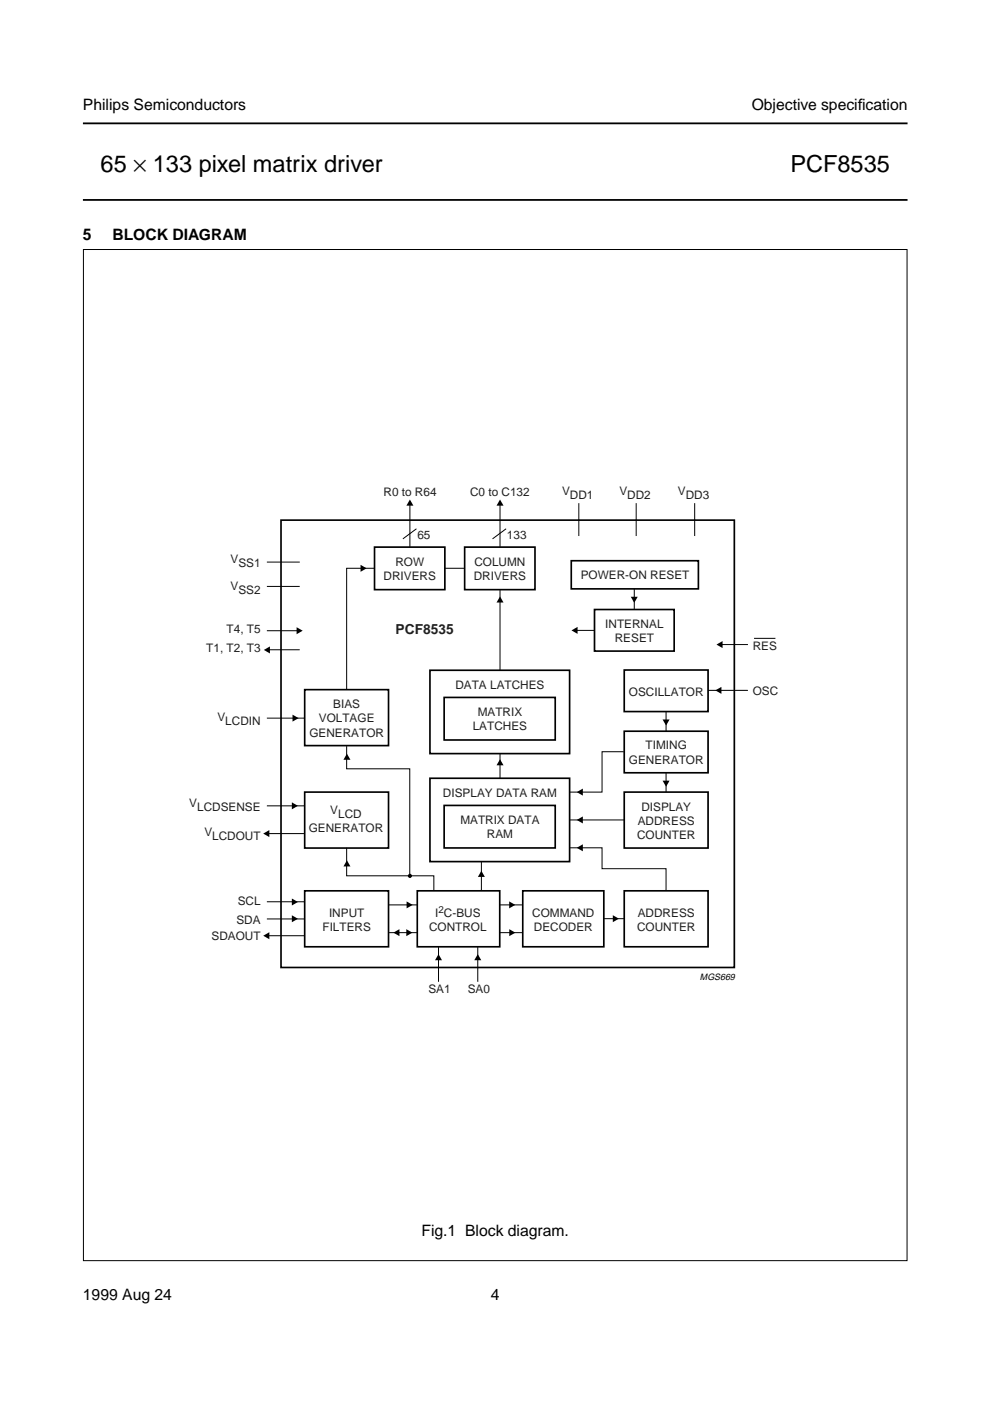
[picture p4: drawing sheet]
<svg xmlns="http://www.w3.org/2000/svg" width="210mm" height="297mm" viewBox="0 0 210 297" stroke-linecap="round" stroke-linejoin="round" font-family="sans-serif">
<path d="M17.6 26.2h174.8M17.6 42.4h174.8" fill="none" stroke="#000" stroke-width=".38"/>
<g fill="#fff">
<path d="M178.9 106.6h13.5z"/>
<path d="M178.8 105.7v2z"/>
<path d="M17.6 102.8h174.8v7.1h-174.8z"/>
<circle cx="162.5" cy="103.6" r=".22"/>
<circle cx="162.5" cy="105.5" r=".22"/>
<circle cx="162.5" cy="107.4" r=".22"/>
<circle cx="162.5" cy="109.2" r=".22"/>
<circle cx="47.6" cy="103.6" r=".22"/>
<circle cx="47.6" cy="105.5" r=".22"/>
<circle cx="47.6" cy="107.4" r=".22"/>
<circle cx="47.6" cy="109.2" r=".22"/>
</g>
<g fill="#000">
<path d="M86.9 105.9l.8 1.3h-1.5zM106 105.9l.8 1.3h-1.5zM55.9 137.8l1.3-.7v1.4zM62.9 133l1.3 .7-1.3 .8zM76.4 119.8l1.3 .7-1.3 .7zM106 126.4l.8 1.3h-1.5zM121.2 133.7l1.3-.8v1.5zM133.7 126.5h1.5l-.7 1.3zM151.9 136.7l1.3-.8v1.5zM62 151.5l1.3 .8-1.3 .7zM140.5 152.5h1.5l-.8 1.3zM151.7 146.4l1.3-.8v1.5z"/>
<path d="M55.8 176.7l1.3-.7v1.5zM61.9 170.1l1.3 .8-1.3 .7zM73.6 159.8l.7 1.3h-1.5zM106 161l.8 1.3h-1.5zM122.3 179.8l1.3-.8v1.5zM122.3 173.8l1.3-.7v1.5zM122.3 167.9l1.3-.7v1.5zM140.5 165.5h1.5l-.8 1.3zM55.8 198.4l1.3-.7v1.4zM61.9 190.5l1.3 .7-1.3 .8zM61.9 194.1l1.3 .7-1.3 .7zM73.6 182.4l.7 1.3h-1.5z"/>
<path d="M83.4 197.7l1.3-.7v1.5zM86.1 197l1.3 .7-1.3 .8zM86.2 191.1l1.3 .8-1.3 .7zM102.1 184.6l.7 1.3h-1.5zM108 191.1l1.2 .8-1.2 .7zM108 197l1.3 .7-1.3 .8zM129.9 194l1.3 .8-1.3 .7zM93 202.3l.7 1.3h-1.5zM101.3 202.3l.7 1.3h-1.4z"/>
<circle cx="86.9" cy="185.7" r=".44"/>
</g>
<g fill="none" stroke="#000" stroke-width=".21">
<path d="M56.6 119.2h7M86.9 106.3v9.7M88.3 112.1l-2.9 2.1M106 106.3v9.7M107.3 112.1l-2.9 2.1M122.7 106.7v6.9M134.9 106.7v6.9M147.3 106.7v6.9M56.6 137.8h7M56.6 133.7h7M56.6 124.3h7M79.5 120.5h-6v25.7"/>
<path d="M94.3 120.5h4.2M106 125.1v17.1M121.9 133.7h4.1M134.5 124.9v4.2M152.9 136.7h5.7M159.9 135.3h4.5M56.6 152.3h8M73.5 158.2v4.8h13.4v22.6M106 159.8v5.3M132.3 159.4h-4.7v8.5h-6.9M141.2 150.9v4.1M150.1 146.4h8.5"/>
<path d="M56.6 176.7h8M56.6 170.9h8M73.5 179.8v5.9h18.5v3.1M120.7 179.8h6.9v4.4h13.6v4.6M120.7 173.8h11.6M141.2 163.9v4.1M56.6 198.4h8M56.6 194.8h8M56.6 191.2h8M82.4 197.7h6M82.4 191.9h6M102.1 182.7v6.1"/>
<path d="M105.9 197.7h4.9M105.9 191.9h4.9M128 194.8h4.3M93 200.8v7.4M101.3 200.8v7.4"/>
</g>
<g fill="none" stroke="#000" stroke-width=".35">
<path d="M59.6 110.3h96.1v94.8h-96.1zM79.4 116h14.9v9h-14.9zM98.5 116h14.9v9h-14.9zM121.1 118.9h27v6h-27zM126 129.2h16.9v8.8h-16.9zM64.6 146.2h17.8v11.9h-17.8zM91.2 142.1h29.6v17.7h-29.6zM94.2 147.9h23.5v9h-23.5zM132.4 155h17.7v8.8h-17.7zM132.4 142.1h17.7v8.8h-17.7zM64.6 167.9h17.8v11.9h-17.8zM91.2 165h29.6v17.7h-29.6z"/>
<path d="M94.2 170.8h23.5v9h-23.5zM132.4 167.9h17.7v11.9h-17.7zM64.6 188.9h17.8v11.8h-17.8zM88.5 188.9h17.5v11.8h-17.5zM110.8 188.9h17.2v11.8h-17.2zM132.4 188.9h17.7v11.8h-17.7z"/>
</g>
<path d="M22.6 259.9h164.8v7.5h-164.8z" fill-rule="evenodd" fill="#fff"/>
<path d="M17.7 52.9h174.6v214.4h-174.6z" fill="none" stroke="#000" stroke-width=".21"/>
<g font-size="5">
<text x="21.3" y="36.5">65 × 133 pixel matrix driver</text>
<text x="167.6" y="36.5">PCF8535</text>
</g>
<g font-size="3.3">
<text x="17.6" y="23.4">Philips Semiconductors</text>
<text x="159.4" y="23.4">Objective specif</text>
<text x="181.9" y="23.4">ication</text>
<text x="17.6" y="50.9">5</text>
<text x="23.8" y="50.9">BLOCK DIAGRAM</text>
<text x="89.4" y="262.1">Fig.1 Block diagram.</text>
<text x="17.6" y="275.6">1999 Aug 24</text>
<text x="104.1" y="275.6">4</text>
</g>
<text font-size="2.9" fill="#231f20" x="83.9" y="134.5">PCF8535</text>
<g font-size="2.5" fill="#231f20">
<text x="81.3" y="105.2">R0 to R64</text>
<text x="99.7" y="105.2">C0 to C132</text>
<text x="119.2" y="105">V</text>
<text x="120.8" y="105.8">DD1</text>
<text x="131.3" y="105">V</text>
<text x="133" y="105.8">DD2</text>
<text x="143.7" y="105">V</text>
<text x="145.4" y="105.8">DD3</text>
<text x="48.9" y="119.4">V</text>
<text x="83.8" y="119.9">ROW</text>
<text x="88.5" y="114.3">65</text>
<text x="100.6" y="119.9">COLUMN</text>
<text x="107.5" y="114.3">133</text>
<text x="48.9" y="125.1">V</text>
<text x="50.5" y="125.9">SS2</text>
<text x="50.5" y="120.2">SS1</text>
<text x="81.3" y="122.9">DRIVERS</text>
<text x="100.4" y="122.9">DRIVERS</text>
<text x="123.1" y="122.7">POWER-ON RESET</text>
<text x="48" y="134.3">T4, T5</text>
<text x="128.3" y="133.1">INTERNAL</text>
<text x="130.4" y="136.1">RESET</text>
<text x="159.6" y="137.7">RES</text>
<text x="43.7" y="138.3">T1, T2, T3</text>
<text x="96.6" y="146">DATA LATCHES</text>
<text x="133.3" y="147.5">OSCILLATOR</text>
<text x="159.6" y="147.4">OSC</text>
<text x="46.1" y="152.8">V</text>
<text x="47.8" y="153.6">LCDIN</text>
<text x="67.6" y="153.2">VOLTAGE</text>
<text x="70.7" y="150.2">BIAS</text>
<text x="100.2" y="154.8">LATCHES</text>
<text x="101.3" y="151.8">MATRIX</text>
<text x="65.6" y="156.2">GENERATOR</text>
<text x="133.4" y="161.9">GENERATOR</text>
<text x="136.9" y="158.9">TIMING</text>
<text x="40.1" y="171">V</text>
<text x="41.8" y="171.9">LCDSENSE</text>
<text x="70" y="172.6">V</text>
<text x="71.7" y="173.5">LCD</text>
<text x="93.9" y="168.9">DISPLAY DATA RAM</text>
<text x="136" y="171.9">DISPLAY</text>
<text x="43.3" y="177.2">V</text>
<text x="45" y="178.1">LCDOUT</text>
<text x="65.5" y="176.5">GENERATOR</text>
<text x="97.6" y="174.7">MATRIX DATA</text>
<text x="103.2" y="177.7">RAM</text>
<text x="135.1" y="178">COUNTER</text>
<text x="135.2" y="175">ADDRESS</text>
<text x="50.4" y="191.9">SCL</text>
<text x="50.1" y="195.8">SDA</text>
<text x="68.4" y="197.3">FILTERS</text>
<text x="69.8" y="194.3">INPUT</text>
<text x="91" y="197.3">CONTROL</text>
<text x="92.3" y="194.3">I C-BUS</text>
<text x="112.9" y="194.3">COMMAND</text>
<text x="113.2" y="197.3">DECODER</text>
<text x="135.1" y="197.3">COUNTER</text>
<text x="135.2" y="194.3">ADDRESS</text>
<text x="44.9" y="199.4">SDAOUT</text>
<text x="90.8" y="210.6">SA1</text>
<text x="99.2" y="210.6">SA0</text>
</g>
<text font-size="2.1" fill="#231f20" x="93" y="193.5">2</text>
<text font-size="1.9" x="148.4" y="207.8">MGS669</text>
</svg>
